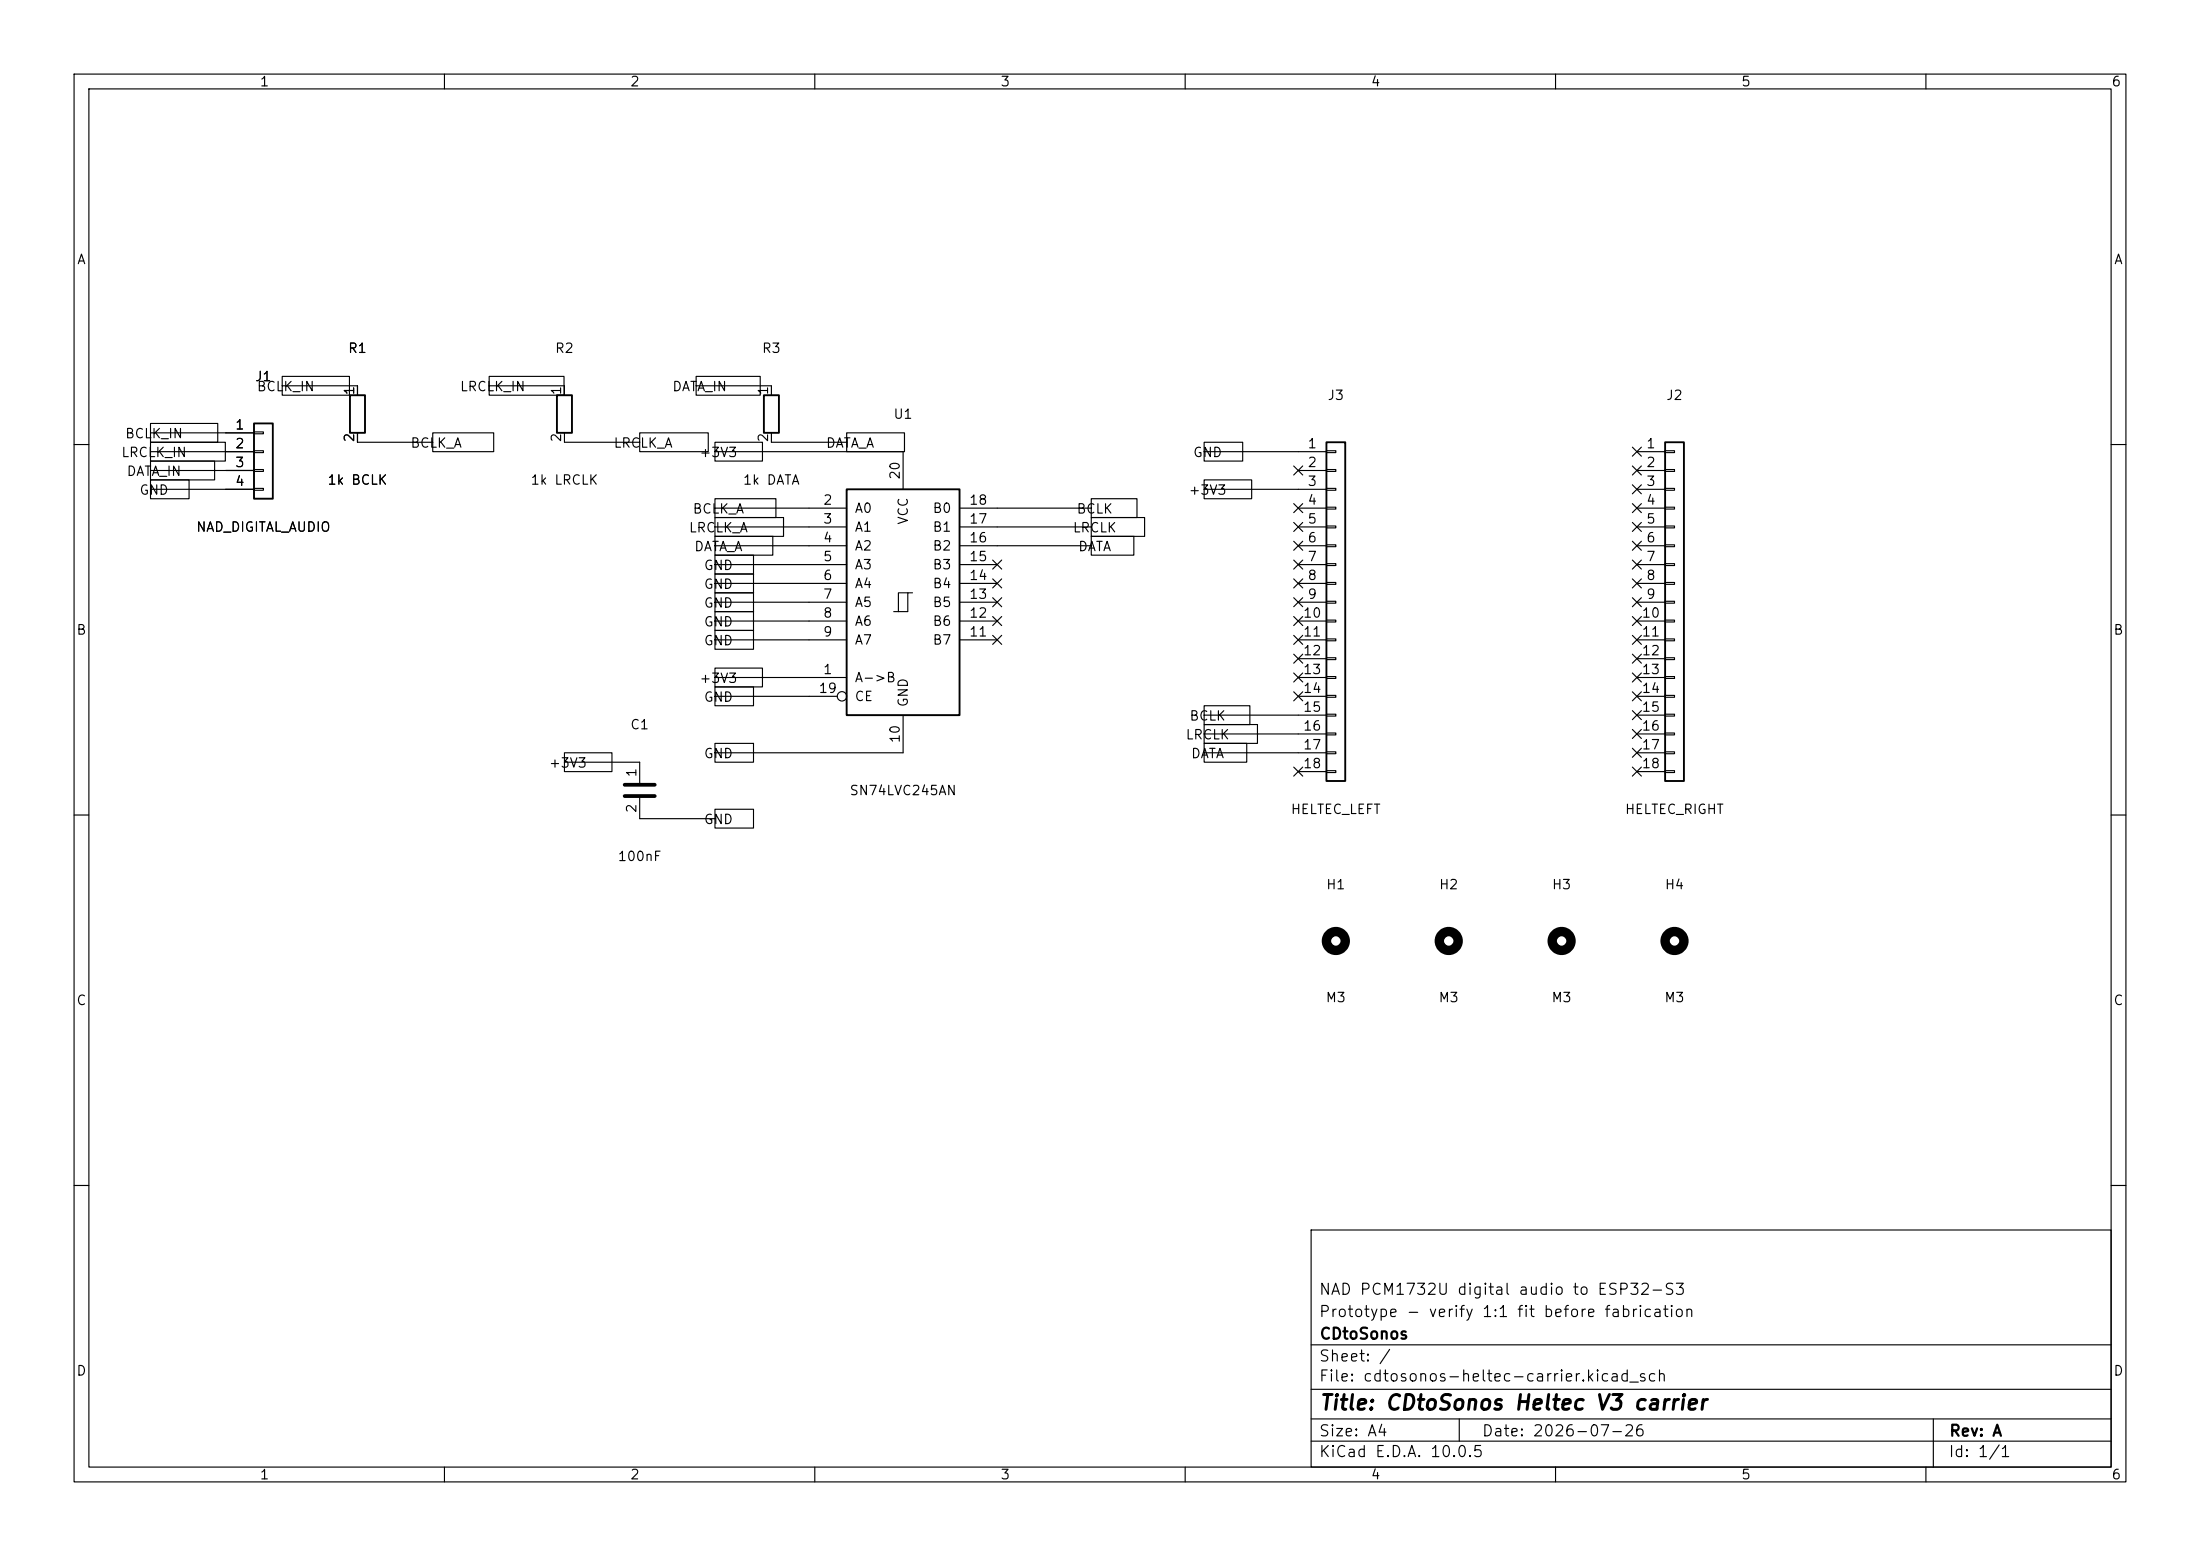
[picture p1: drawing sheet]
(kicad_sch
 (version 20260306)
 (generator "eeschema")
 (generator_version "10.0")
 (paper "A4")
 (title_block
  (title "CDtoSonos Heltec V3 carrier")
  (date "2026-07-26")
  (rev "A")
  (company "CDtoSonos")
  (comment 1 "Prototype - verify 1:1 fit before fabrication")
  (comment 2 "NAD PCM1732U digital audio to ESP32-S3"))
 (lib_symbols
  (symbol "74xx:74LS245"
   (pin_names
    (offset 1.016)) (exclude_from_sim no) (in_bom yes) (on_board yes)
   (in_pos_files yes)
   (duplicate_pin_numbers_are_jumpers no)
   (property "Reference" "U" (at -7.62 16.51 0) (show_name yes) (do_not_autoplace no) (effects (font (size 1.27 1.27))))
   (property "Value" "74LS245" (at -7.62 -16.51 0) (show_name yes) (do_not_autoplace no) (effects (font (size 1.27 1.27))))
   (property "Footprint" "" (at 0 0 0) (show_name yes) (do_not_autoplace no) (effects (font (size 1.27 1.27))))
   (property "Datasheet" "http://www.ti.com/lit/gpn/sn74LS245" (at 0 0 0) (show_name yes) (do_not_autoplace no) (effects (font (size 1.27 1.27))))
   (property "Description" "Octal BUS Transceivers, 3-State outputs" (at 0 0 0) (show_name yes) (do_not_autoplace no) (effects (font (size 1.27 1.27))))
   (property "ki_locked" "" (at 0 0 0) (show_name no) (do_not_autoplace no) (effects (font (size 1.27 1.27))))
   (symbol "74LS245_1_0"
    (polyline (pts (xy -1.27 -1.27) (xy 0.635 -1.27) (xy 0.635 1.27) (xy 1.27 1.27)) (stroke (width 0) (type default)) (fill (type none)))
    (polyline (pts (xy -0.635 -1.27) (xy -0.635 1.27) (xy 0.635 1.27)) (stroke (width 0) (type default)) (fill (type none)))
    (pin input line (at -12.7 -10.16 0) (length 5.08) (name "A->B" (effects (font (size 1.27 1.27)))) (number "1" (effects (font (size 1.27 1.27)))))
    (pin input line (at -12.7 12.7 0) (length 5.08) (name "A0" (effects (font (size 1.27 1.27)))) (number "2" (effects (font (size 1.27 1.27)))))
    (pin input line (at -12.7 10.16 0) (length 5.08) (name "A1" (effects (font (size 1.27 1.27)))) (number "3" (effects (font (size 1.27 1.27)))))
    (pin input line (at -12.7 7.62 0) (length 5.08) (name "A2" (effects (font (size 1.27 1.27)))) (number "4" (effects (font (size 1.27 1.27)))))
    (pin input line (at -12.7 5.08 0) (length 5.08) (name "A3" (effects (font (size 1.27 1.27)))) (number "5" (effects (font (size 1.27 1.27)))))
    (pin input line (at -12.7 2.54 0) (length 5.08) (name "A4" (effects (font (size 1.27 1.27)))) (number "6" (effects (font (size 1.27 1.27)))))
    (pin input line (at -12.7 0 0) (length 5.08) (name "A5" (effects (font (size 1.27 1.27)))) (number "7" (effects (font (size 1.27 1.27)))))
    (pin input line (at -12.7 -2.54 0) (length 5.08) (name "A6" (effects (font (size 1.27 1.27)))) (number "8" (effects (font (size 1.27 1.27)))))
    (pin input line (at -12.7 -5.08 0) (length 5.08) (name "A7" (effects (font (size 1.27 1.27)))) (number "9" (effects (font (size 1.27 1.27)))))
    (pin passive line (at 0 -20.32 90) (length 5.08) (name "GND" (effects (font (size 1.27 1.27)))) (number "10" (effects (font (size 1.27 1.27)))))
    (pin output line (at 12.7 -5.08 180) (length 5.08) (name "B7" (effects (font (size 1.27 1.27)))) (number "11" (effects (font (size 1.27 1.27)))))
    (pin output line (at 12.7 -2.54 180) (length 5.08) (name "B6" (effects (font (size 1.27 1.27)))) (number "12" (effects (font (size 1.27 1.27)))))
    (pin output line (at 12.7 0 180) (length 5.08) (name "B5" (effects (font (size 1.27 1.27)))) (number "13" (effects (font (size 1.27 1.27)))))
    (pin output line (at 12.7 2.54 180) (length 5.08) (name "B4" (effects (font (size 1.27 1.27)))) (number "14" (effects (font (size 1.27 1.27)))))
    (pin output line (at 12.7 5.08 180) (length 5.08) (name "B3" (effects (font (size 1.27 1.27)))) (number "15" (effects (font (size 1.27 1.27)))))
    (pin output line (at 12.7 7.62 180) (length 5.08) (name "B2" (effects (font (size 1.27 1.27)))) (number "16" (effects (font (size 1.27 1.27)))))
    (pin output line (at 12.7 10.16 180) (length 5.08) (name "B1" (effects (font (size 1.27 1.27)))) (number "17" (effects (font (size 1.27 1.27)))))
    (pin output line (at 12.7 12.7 180) (length 5.08) (name "B0" (effects (font (size 1.27 1.27)))) (number "18" (effects (font (size 1.27 1.27)))))
    (pin input inverted (at -12.7 -12.7 0) (length 5.08) (name "CE" (effects (font (size 1.27 1.27)))) (number "19" (effects (font (size 1.27 1.27)))))
    (pin passive line (at 0 20.32 270) (length 5.08) (name "VCC" (effects (font (size 1.27 1.27)))) (number "20" (effects (font (size 1.27 1.27))))))
   (symbol "74LS245_1_1"
    (rectangle (start -7.62 15.24) (end 7.62 -15.24) (stroke (width 0.254) (type default)) (fill (type background))))
   (embedded_fonts no))
  (symbol "Connector_Generic:Conn_01x04"
   (pin_names
    (offset 1.016) (hide yes)) (exclude_from_sim no) (in_bom yes) (on_board yes)
   (in_pos_files yes)
   (duplicate_pin_numbers_are_jumpers no)
   (property "Reference" "J" (at 0 5.08 0) (show_name yes) (do_not_autoplace no) (effects (font (size 1.27 1.27))))
   (property "Value" "Conn_01x04" (at 0 -7.62 0) (show_name yes) (do_not_autoplace no) (effects (font (size 1.27 1.27))))
   (property "Footprint" "" (at 0 0 0) (show_name yes) (do_not_autoplace no) (effects (font (size 1.27 1.27))))
   (property "Datasheet" "" (at 0 0 0) (show_name yes) (do_not_autoplace no) (effects (font (size 1.27 1.27))))
   (property "Description" "Generic connector, single row, 01x04, script generated (kicad-library-utils/schlib/autogen/connector/)" (at 0 0 0) (show_name yes) (do_not_autoplace no) (effects (font (size 1.27 1.27))))
   (symbol "Conn_01x04_1_1"
    (rectangle (start -1.27 3.81) (end 1.27 -6.35) (stroke (width 0.254) (type default)) (fill (type background)))
    (rectangle (start -1.27 2.667) (end 0 2.413) (stroke (width 0.1524) (type default)) (fill (type none)))
    (rectangle (start -1.27 0.127) (end 0 -0.127) (stroke (width 0.1524) (type default)) (fill (type none)))
    (rectangle (start -1.27 -2.413) (end 0 -2.667) (stroke (width 0.1524) (type default)) (fill (type none)))
    (rectangle (start -1.27 -4.953) (end 0 -5.207) (stroke (width 0.1524) (type default)) (fill (type none)))
    (pin passive line (at -5.08 2.54 0) (length 3.81) (name "Pin_1" (effects (font (size 1.27 1.27)))) (number "1" (effects (font (size 1.27 1.27)))))
    (pin passive line (at -5.08 0 0) (length 3.81) (name "Pin_2" (effects (font (size 1.27 1.27)))) (number "2" (effects (font (size 1.27 1.27)))))
    (pin passive line (at -5.08 -2.54 0) (length 3.81) (name "Pin_3" (effects (font (size 1.27 1.27)))) (number "3" (effects (font (size 1.27 1.27)))))
    (pin passive line (at -5.08 -5.08 0) (length 3.81) (name "Pin_4" (effects (font (size 1.27 1.27)))) (number "4" (effects (font (size 1.27 1.27))))))
   (embedded_fonts no))
  (symbol "Connector_Generic:Conn_01x18"
   (pin_names
    (offset 1.016) (hide yes)) (exclude_from_sim no) (in_bom yes) (on_board yes)
   (in_pos_files yes)
   (duplicate_pin_numbers_are_jumpers no)
   (property "Reference" "J" (at 0 22.86 0) (show_name yes) (do_not_autoplace no) (effects (font (size 1.27 1.27))))
   (property "Value" "Conn_01x18" (at 0 -25.4 0) (show_name yes) (do_not_autoplace no) (effects (font (size 1.27 1.27))))
   (property "Footprint" "" (at 0 0 0) (show_name yes) (do_not_autoplace no) (effects (font (size 1.27 1.27))))
   (property "Datasheet" "" (at 0 0 0) (show_name yes) (do_not_autoplace no) (effects (font (size 1.27 1.27))))
   (property "Description" "Generic connector, single row, 01x18, script generated (kicad-library-utils/schlib/autogen/connector/)" (at 0 0 0) (show_name yes) (do_not_autoplace no) (effects (font (size 1.27 1.27))))
   (symbol "Conn_01x18_1_1"
    (rectangle (start -1.27 21.59) (end 1.27 -24.13) (stroke (width 0.254) (type default)) (fill (type background)))
    (rectangle (start -1.27 20.447) (end 0 20.193) (stroke (width 0.1524) (type default)) (fill (type none)))
    (rectangle (start -1.27 17.907) (end 0 17.653) (stroke (width 0.1524) (type default)) (fill (type none)))
    (rectangle (start -1.27 15.367) (end 0 15.113) (stroke (width 0.1524) (type default)) (fill (type none)))
    (rectangle (start -1.27 12.827) (end 0 12.573) (stroke (width 0.1524) (type default)) (fill (type none)))
    (rectangle (start -1.27 10.287) (end 0 10.033) (stroke (width 0.1524) (type default)) (fill (type none)))
    (rectangle (start -1.27 7.747) (end 0 7.493) (stroke (width 0.1524) (type default)) (fill (type none)))
    (rectangle (start -1.27 5.207) (end 0 4.953) (stroke (width 0.1524) (type default)) (fill (type none)))
    (rectangle (start -1.27 2.667) (end 0 2.413) (stroke (width 0.1524) (type default)) (fill (type none)))
    (rectangle (start -1.27 0.127) (end 0 -0.127) (stroke (width 0.1524) (type default)) (fill (type none)))
    (rectangle (start -1.27 -2.413) (end 0 -2.667) (stroke (width 0.1524) (type default)) (fill (type none)))
    (rectangle (start -1.27 -4.953) (end 0 -5.207) (stroke (width 0.1524) (type default)) (fill (type none)))
    (rectangle (start -1.27 -7.493) (end 0 -7.747) (stroke (width 0.1524) (type default)) (fill (type none)))
    (rectangle (start -1.27 -10.033) (end 0 -10.287) (stroke (width 0.1524) (type default)) (fill (type none)))
    (rectangle (start -1.27 -12.573) (end 0 -12.827) (stroke (width 0.1524) (type default)) (fill (type none)))
    (rectangle (start -1.27 -15.113) (end 0 -15.367) (stroke (width 0.1524) (type default)) (fill (type none)))
    (rectangle (start -1.27 -17.653) (end 0 -17.907) (stroke (width 0.1524) (type default)) (fill (type none)))
    (rectangle (start -1.27 -20.193) (end 0 -20.447) (stroke (width 0.1524) (type default)) (fill (type none)))
    (rectangle (start -1.27 -22.733) (end 0 -22.987) (stroke (width 0.1524) (type default)) (fill (type none)))
    (pin passive line (at -5.08 20.32 0) (length 3.81) (name "Pin_1" (effects (font (size 1.27 1.27)))) (number "1" (effects (font (size 1.27 1.27)))))
    (pin passive line (at -5.08 17.78 0) (length 3.81) (name "Pin_2" (effects (font (size 1.27 1.27)))) (number "2" (effects (font (size 1.27 1.27)))))
    (pin passive line (at -5.08 15.24 0) (length 3.81) (name "Pin_3" (effects (font (size 1.27 1.27)))) (number "3" (effects (font (size 1.27 1.27)))))
    (pin passive line (at -5.08 12.7 0) (length 3.81) (name "Pin_4" (effects (font (size 1.27 1.27)))) (number "4" (effects (font (size 1.27 1.27)))))
    (pin passive line (at -5.08 10.16 0) (length 3.81) (name "Pin_5" (effects (font (size 1.27 1.27)))) (number "5" (effects (font (size 1.27 1.27)))))
    (pin passive line (at -5.08 7.62 0) (length 3.81) (name "Pin_6" (effects (font (size 1.27 1.27)))) (number "6" (effects (font (size 1.27 1.27)))))
    (pin passive line (at -5.08 5.08 0) (length 3.81) (name "Pin_7" (effects (font (size 1.27 1.27)))) (number "7" (effects (font (size 1.27 1.27)))))
    (pin passive line (at -5.08 2.54 0) (length 3.81) (name "Pin_8" (effects (font (size 1.27 1.27)))) (number "8" (effects (font (size 1.27 1.27)))))
    (pin passive line (at -5.08 0 0) (length 3.81) (name "Pin_9" (effects (font (size 1.27 1.27)))) (number "9" (effects (font (size 1.27 1.27)))))
    (pin passive line (at -5.08 -2.54 0) (length 3.81) (name "Pin_10" (effects (font (size 1.27 1.27)))) (number "10" (effects (font (size 1.27 1.27)))))
    (pin passive line (at -5.08 -5.08 0) (length 3.81) (name "Pin_11" (effects (font (size 1.27 1.27)))) (number "11" (effects (font (size 1.27 1.27)))))
    (pin passive line (at -5.08 -7.62 0) (length 3.81) (name "Pin_12" (effects (font (size 1.27 1.27)))) (number "12" (effects (font (size 1.27 1.27)))))
    (pin passive line (at -5.08 -10.16 0) (length 3.81) (name "Pin_13" (effects (font (size 1.27 1.27)))) (number "13" (effects (font (size 1.27 1.27)))))
    (pin passive line (at -5.08 -12.7 0) (length 3.81) (name "Pin_14" (effects (font (size 1.27 1.27)))) (number "14" (effects (font (size 1.27 1.27)))))
    (pin passive line (at -5.08 -15.24 0) (length 3.81) (name "Pin_15" (effects (font (size 1.27 1.27)))) (number "15" (effects (font (size 1.27 1.27)))))
    (pin passive line (at -5.08 -17.78 0) (length 3.81) (name "Pin_16" (effects (font (size 1.27 1.27)))) (number "16" (effects (font (size 1.27 1.27)))))
    (pin passive line (at -5.08 -20.32 0) (length 3.81) (name "Pin_17" (effects (font (size 1.27 1.27)))) (number "17" (effects (font (size 1.27 1.27)))))
    (pin passive line (at -5.08 -22.86 0) (length 3.81) (name "Pin_18" (effects (font (size 1.27 1.27)))) (number "18" (effects (font (size 1.27 1.27))))))
   (embedded_fonts no))
  (symbol "Device:C"
   (pin_names
    (offset 0.254)) (exclude_from_sim no) (in_bom yes) (on_board yes)
   (in_pos_files yes)
   (duplicate_pin_numbers_are_jumpers no)
   (property "Reference" "C" (at 0.635 2.54 0) (show_name yes) (do_not_autoplace no) (effects (font (size 1.27 1.27)) (justify left)))
   (property "Value" "C" (at 0.635 -2.54 0) (show_name yes) (do_not_autoplace no) (effects (font (size 1.27 1.27)) (justify left)))
   (property "Footprint" "" (at 0.9652 -3.81 0) (show_name yes) (do_not_autoplace no) (effects (font (size 1.27 1.27))))
   (property "Datasheet" "" (at 0 0 0) (show_name yes) (do_not_autoplace no) (effects (font (size 1.27 1.27))))
   (property "Description" "Unpolarized capacitor" (at 0 0 0) (show_name yes) (do_not_autoplace no) (effects (font (size 1.27 1.27))))
   (symbol "C_0_1"
    (polyline (pts (xy -2.032 0.762) (xy 2.032 0.762)) (stroke (width 0.508) (type default)) (fill (type none)))
    (polyline (pts (xy -2.032 -0.762) (xy 2.032 -0.762)) (stroke (width 0.508) (type default)) (fill (type none))))
   (symbol "C_1_1"
    (pin passive line (at 0 3.81 270) (length 2.794) (name "" (effects (font (size 1.27 1.27)))) (number "1" (effects (font (size 1.27 1.27)))))
    (pin passive line (at 0 -3.81 90) (length 2.794) (name "" (effects (font (size 1.27 1.27)))) (number "2" (effects (font (size 1.27 1.27))))))
   (embedded_fonts no))
  (symbol "Device:R"
   (pin_names
    (offset 0)) (exclude_from_sim no) (in_bom yes) (on_board yes)
   (in_pos_files yes)
   (duplicate_pin_numbers_are_jumpers no)
   (property "Reference" "R" (at 2.032 0 90) (show_name yes) (do_not_autoplace no) (effects (font (size 1.27 1.27))))
   (property "Value" "R" (at 0 0 90) (show_name yes) (do_not_autoplace no) (effects (font (size 1.27 1.27))))
   (property "Footprint" "" (at -1.778 0 90) (show_name yes) (do_not_autoplace no) (effects (font (size 1.27 1.27))))
   (property "Datasheet" "" (at 0 0 0) (show_name yes) (do_not_autoplace no) (effects (font (size 1.27 1.27))))
   (property "Description" "Resistor" (at 0 0 0) (show_name yes) (do_not_autoplace no) (effects (font (size 1.27 1.27))))
   (symbol "R_0_1"
    (rectangle (start -1.016 -2.54) (end 1.016 2.54) (stroke (width 0.254) (type default)) (fill (type none))))
   (symbol "R_1_1"
    (pin passive line (at 0 3.81 270) (length 1.27) (name "" (effects (font (size 1.27 1.27)))) (number "1" (effects (font (size 1.27 1.27)))))
    (pin passive line (at 0 -3.81 90) (length 1.27) (name "" (effects (font (size 1.27 1.27)))) (number "2" (effects (font (size 1.27 1.27))))))
   (embedded_fonts no))
  (symbol "Mechanical:MountingHole"
   (pin_names
    (offset 1.016)) (exclude_from_sim no) (in_bom no) (on_board yes)
   (in_pos_files yes)
   (duplicate_pin_numbers_are_jumpers no)
   (property "Reference" "H" (at 0 5.08 0) (show_name yes) (do_not_autoplace no) (effects (font (size 1.27 1.27))))
   (property "Value" "MountingHole" (at 0 3.175 0) (show_name yes) (do_not_autoplace no) (effects (font (size 1.27 1.27))))
   (property "Footprint" "" (at 0 0 0) (show_name yes) (do_not_autoplace no) (effects (font (size 1.27 1.27))))
   (property "Datasheet" "" (at 0 0 0) (show_name yes) (do_not_autoplace no) (effects (font (size 1.27 1.27))))
   (property "Description" "Mounting Hole without connection" (at 0 0 0) (show_name yes) (do_not_autoplace no) (effects (font (size 1.27 1.27))))
   (symbol "MountingHole_0_1"
    (circle (center 0 0) (radius 1.27) (stroke (width 1.27) (type default)) (fill (type none))))
   (embedded_fonts no)))
 (no_connect
  (at 220.98 73.66))
 (no_connect
  (at 134.62 86.36))
 (no_connect
  (at 220.98 66.04))
 (no_connect
  (at 175.26 86.36))
 (no_connect
  (at 134.62 81.28))
 (no_connect
  (at 220.98 71.12))
 (no_connect
  (at 175.26 78.74))
 (no_connect
  (at 220.98 101.6))
 (no_connect
  (at 220.98 88.9))
 (no_connect
  (at 220.98 76.2))
 (no_connect
  (at 220.98 68.58))
 (no_connect
  (at 220.98 81.28))
 (no_connect
  (at 134.62 78.74))
 (no_connect
  (at 175.26 71.12))
 (no_connect
  (at 175.26 104.14))
 (no_connect
  (at 220.98 104.14))
 (no_connect
  (at 220.98 91.44))
 (no_connect
  (at 175.26 73.66))
 (no_connect
  (at 175.26 68.58))
 (no_connect
  (at 175.26 63.5))
 (no_connect
  (at 134.62 76.2))
 (no_connect
  (at 220.98 96.52))
 (no_connect
  (at 175.26 93.98))
 (no_connect
  (at 220.98 86.36))
 (no_connect
  (at 220.98 83.82))
 (no_connect
  (at 175.26 81.28))
 (no_connect
  (at 220.98 99.06))
 (no_connect
  (at 175.26 88.9))
 (no_connect
  (at 175.26 76.2))
 (no_connect
  (at 134.62 83.82))
 (no_connect
  (at 220.98 63.5))
 (no_connect
  (at 175.26 91.44))
 (no_connect
  (at 175.26 83.82))
 (no_connect
  (at 220.98 60.96))
 (no_connect
  (at 220.98 78.74))
 (no_connect
  (at 220.98 93.98))
 (wire
  (pts (xy 30.48 58.42) (xy 20.32 58.42))
  (stroke (width 0) (type default)))
 (wire
  (pts (xy 134.62 71.12) (xy 147.32 71.12))
  (stroke (width 0) (type default)))
 (wire
  (pts (xy 76.2 52.07) (xy 66.04 52.07))
  (stroke (width 0) (type default)))
 (wire
  (pts (xy 175.26 96.52) (xy 162.56 96.52))
  (stroke (width 0) (type default)))
 (wire
  (pts (xy 175.26 99.06) (xy 162.56 99.06))
  (stroke (width 0) (type default)))
 (wire
  (pts (xy 76.2 59.69) (xy 86.36 59.69))
  (stroke (width 0) (type default)))
 (wire
  (pts (xy 109.22 81.28) (xy 96.52 81.28))
  (stroke (width 0) (type default)))
 (wire
  (pts (xy 109.22 71.12) (xy 96.52 71.12))
  (stroke (width 0) (type default)))
 (wire
  (pts (xy 48.26 52.07) (xy 38.1 52.07))
  (stroke (width 0) (type default)))
 (wire
  (pts (xy 109.22 76.2) (xy 96.52 76.2))
  (stroke (width 0) (type default)))
 (wire
  (pts (xy 86.36 110.49) (xy 96.52 110.49))
  (stroke (width 0) (type default)))
 (wire
  (pts (xy 30.48 63.5) (xy 20.32 63.5))
  (stroke (width 0) (type default)))
 (wire
  (pts (xy 121.92 60.96) (xy 96.52 60.96))
  (stroke (width 0) (type default)))
 (wire
  (pts (xy 175.26 101.6) (xy 162.56 101.6))
  (stroke (width 0) (type default)))
 (wire
  (pts (xy 134.62 68.58) (xy 147.32 68.58))
  (stroke (width 0) (type default)))
 (wire
  (pts (xy 109.22 83.82) (xy 96.52 83.82))
  (stroke (width 0) (type default)))
 (wire
  (pts (xy 86.36 102.87) (xy 76.2 102.87))
  (stroke (width 0) (type default)))
 (wire
  (pts (xy 104.14 59.69) (xy 114.3 59.69))
  (stroke (width 0) (type default)))
 (wire
  (pts (xy 175.26 66.04) (xy 162.56 66.04))
  (stroke (width 0) (type default)))
 (wire
  (pts (xy 109.22 78.74) (xy 96.52 78.74))
  (stroke (width 0) (type default)))
 (wire
  (pts (xy 104.14 52.07) (xy 93.98 52.07))
  (stroke (width 0) (type default)))
 (wire
  (pts (xy 109.22 73.66) (xy 96.52 73.66))
  (stroke (width 0) (type default)))
 (wire
  (pts (xy 30.48 60.96) (xy 20.32 60.96))
  (stroke (width 0) (type default)))
 (wire
  (pts (xy 175.26 60.96) (xy 162.56 60.96))
  (stroke (width 0) (type default)))
 (wire
  (pts (xy 134.62 73.66) (xy 147.32 73.66))
  (stroke (width 0) (type default)))
 (wire
  (pts (xy 30.48 66.04) (xy 20.32 66.04))
  (stroke (width 0) (type default)))
 (wire
  (pts (xy 109.22 93.98) (xy 96.52 93.98))
  (stroke (width 0) (type default)))
 (wire
  (pts (xy 109.22 91.44) (xy 96.52 91.44))
  (stroke (width 0) (type default)))
 (wire
  (pts (xy 121.92 101.6) (xy 96.52 101.6))
  (stroke (width 0) (type default)))
 (wire
  (pts (xy 109.22 68.58) (xy 96.52 68.58))
  (stroke (width 0) (type default)))
 (wire
  (pts (xy 48.26 59.69) (xy 58.42 59.69))
  (stroke (width 0) (type default)))
 (wire
  (pts (xy 109.22 86.36) (xy 96.52 86.36))
  (stroke (width 0) (type default)))
 (global_label "LRCLK_A"
  (shape passive)
  (at 96.52 71.12 0)
  (effects (font (size 1.27 1.27)))
  (property "Intersheetrefs" "${INTERSHEET_REFS}" (at 96.52 71.12 0) (hide yes) (show_name no) (do_not_autoplace no) (effects (font (size 1.27 1.27)))))
 (global_label "DATA"
  (shape passive)
  (at 162.56 101.6 0)
  (effects (font (size 1.27 1.27)))
  (property "Intersheetrefs" "${INTERSHEET_REFS}" (at 162.56 101.6 0) (hide yes) (show_name no) (do_not_autoplace no) (effects (font (size 1.27 1.27)))))
 (global_label "+3V3"
  (shape passive)
  (at 162.56 66.04 0)
  (effects (font (size 1.27 1.27)))
  (property "Intersheetrefs" "${INTERSHEET_REFS}" (at 162.56 66.04 0) (hide yes) (show_name no) (do_not_autoplace no) (effects (font (size 1.27 1.27)))))
 (global_label "LRCLK_IN"
  (shape passive)
  (at 20.32 60.96 0)
  (effects (font (size 1.27 1.27)))
  (property "Intersheetrefs" "${INTERSHEET_REFS}" (at 20.32 60.96 0) (hide yes) (show_name no) (do_not_autoplace no) (effects (font (size 1.27 1.27)))))
 (global_label "BCLK_IN"
  (shape passive)
  (at 38.1 52.07 0)
  (effects (font (size 1.27 1.27)))
  (property "Intersheetrefs" "${INTERSHEET_REFS}" (at 38.1 52.07 0) (hide yes) (show_name no) (do_not_autoplace no) (effects (font (size 1.27 1.27)))))
 (global_label "GND"
  (shape passive)
  (at 162.56 60.96 0)
  (effects (font (size 1.27 1.27)))
  (property "Intersheetrefs" "${INTERSHEET_REFS}" (at 162.56 60.96 0) (hide yes) (show_name no) (do_not_autoplace no) (effects (font (size 1.27 1.27)))))
 (global_label "BCLK_A"
  (shape passive)
  (at 96.52 68.58 0)
  (effects (font (size 1.27 1.27)))
  (property "Intersheetrefs" "${INTERSHEET_REFS}" (at 96.52 68.58 0) (hide yes) (show_name no) (do_not_autoplace no) (effects (font (size 1.27 1.27)))))
 (global_label "+3V3"
  (shape passive)
  (at 76.2 102.87 0)
  (effects (font (size 1.27 1.27)))
  (property "Intersheetrefs" "${INTERSHEET_REFS}" (at 76.2 102.87 0) (hide yes) (show_name no) (do_not_autoplace no) (effects (font (size 1.27 1.27)))))
 (global_label "GND"
  (shape passive)
  (at 20.32 66.04 0)
  (effects (font (size 1.27 1.27)))
  (property "Intersheetrefs" "${INTERSHEET_REFS}" (at 20.32 66.04 0) (hide yes) (show_name no) (do_not_autoplace no) (effects (font (size 1.27 1.27)))))
 (global_label "GND"
  (shape passive)
  (at 96.52 76.2 0)
  (effects (font (size 1.27 1.27)))
  (property "Intersheetrefs" "${INTERSHEET_REFS}" (at 96.52 76.2 0) (hide yes) (show_name no) (do_not_autoplace no) (effects (font (size 1.27 1.27)))))
 (global_label "+3V3"
  (shape passive)
  (at 96.52 60.96 0)
  (effects (font (size 1.27 1.27)))
  (property "Intersheetrefs" "${INTERSHEET_REFS}" (at 96.52 60.96 0) (hide yes) (show_name no) (do_not_autoplace no) (effects (font (size 1.27 1.27)))))
 (global_label "GND"
  (shape passive)
  (at 96.52 110.49 0)
  (effects (font (size 1.27 1.27)))
  (property "Intersheetrefs" "${INTERSHEET_REFS}" (at 96.52 110.49 0) (hide yes) (show_name no) (do_not_autoplace no) (effects (font (size 1.27 1.27)))))
 (global_label "LRCLK"
  (shape passive)
  (at 162.56 99.06 0)
  (effects (font (size 1.27 1.27)))
  (property "Intersheetrefs" "${INTERSHEET_REFS}" (at 162.56 99.06 0) (hide yes) (show_name no) (do_not_autoplace no) (effects (font (size 1.27 1.27)))))
 (global_label "DATA"
  (shape passive)
  (at 147.32 73.66 0)
  (effects (font (size 1.27 1.27)))
  (property "Intersheetrefs" "${INTERSHEET_REFS}" (at 147.32 73.66 0) (hide yes) (show_name no) (do_not_autoplace no) (effects (font (size 1.27 1.27)))))
 (global_label "BCLK"
  (shape passive)
  (at 147.32 68.58 0)
  (effects (font (size 1.27 1.27)))
  (property "Intersheetrefs" "${INTERSHEET_REFS}" (at 147.32 68.58 0) (hide yes) (show_name no) (do_not_autoplace no) (effects (font (size 1.27 1.27)))))
 (global_label "DATA_A"
  (shape passive)
  (at 96.52 73.66 0)
  (effects (font (size 1.27 1.27)))
  (property "Intersheetrefs" "${INTERSHEET_REFS}" (at 96.52 73.66 0) (hide yes) (show_name no) (do_not_autoplace no) (effects (font (size 1.27 1.27)))))
 (global_label "GND"
  (shape passive)
  (at 96.52 101.6 0)
  (effects (font (size 1.27 1.27)))
  (property "Intersheetrefs" "${INTERSHEET_REFS}" (at 96.52 101.6 0) (hide yes) (show_name no) (do_not_autoplace no) (effects (font (size 1.27 1.27)))))
 (global_label "BCLK_A"
  (shape passive)
  (at 58.42 59.69 0)
  (effects (font (size 1.27 1.27)))
  (property "Intersheetrefs" "${INTERSHEET_REFS}" (at 58.42 59.69 0) (hide yes) (show_name no) (do_not_autoplace no) (effects (font (size 1.27 1.27)))))
 (global_label "+3V3"
  (shape passive)
  (at 96.52 91.44 0)
  (effects (font (size 1.27 1.27)))
  (property "Intersheetrefs" "${INTERSHEET_REFS}" (at 96.52 91.44 0) (hide yes) (show_name no) (do_not_autoplace no) (effects (font (size 1.27 1.27)))))
 (global_label "DATA_IN"
  (shape passive)
  (at 20.32 63.5 0)
  (effects (font (size 1.27 1.27)))
  (property "Intersheetrefs" "${INTERSHEET_REFS}" (at 20.32 63.5 0) (hide yes) (show_name no) (do_not_autoplace no) (effects (font (size 1.27 1.27)))))
 (global_label "LRCLK_IN"
  (shape passive)
  (at 66.04 52.07 0)
  (effects (font (size 1.27 1.27)))
  (property "Intersheetrefs" "${INTERSHEET_REFS}" (at 66.04 52.07 0) (hide yes) (show_name no) (do_not_autoplace no) (effects (font (size 1.27 1.27)))))
 (global_label "GND"
  (shape passive)
  (at 96.52 83.82 0)
  (effects (font (size 1.27 1.27)))
  (property "Intersheetrefs" "${INTERSHEET_REFS}" (at 96.52 83.82 0) (hide yes) (show_name no) (do_not_autoplace no) (effects (font (size 1.27 1.27)))))
 (global_label "DATA_IN"
  (shape passive)
  (at 93.98 52.07 0)
  (effects (font (size 1.27 1.27)))
  (property "Intersheetrefs" "${INTERSHEET_REFS}" (at 93.98 52.07 0) (hide yes) (show_name no) (do_not_autoplace no) (effects (font (size 1.27 1.27)))))
 (global_label "LRCLK_A"
  (shape passive)
  (at 86.36 59.69 0)
  (effects (font (size 1.27 1.27)))
  (property "Intersheetrefs" "${INTERSHEET_REFS}" (at 86.36 59.69 0) (hide yes) (show_name no) (do_not_autoplace no) (effects (font (size 1.27 1.27)))))
 (global_label "GND"
  (shape passive)
  (at 96.52 81.28 0)
  (effects (font (size 1.27 1.27)))
  (property "Intersheetrefs" "${INTERSHEET_REFS}" (at 96.52 81.28 0) (hide yes) (show_name no) (do_not_autoplace no) (effects (font (size 1.27 1.27)))))
 (global_label "BCLK_IN"
  (shape passive)
  (at 20.32 58.42 0)
  (effects (font (size 1.27 1.27)))
  (property "Intersheetrefs" "${INTERSHEET_REFS}" (at 20.32 58.42 0) (hide yes) (show_name no) (do_not_autoplace no) (effects (font (size 1.27 1.27)))))
 (global_label "GND"
  (shape passive)
  (at 96.52 86.36 0)
  (effects (font (size 1.27 1.27)))
  (property "Intersheetrefs" "${INTERSHEET_REFS}" (at 96.52 86.36 0) (hide yes) (show_name no) (do_not_autoplace no) (effects (font (size 1.27 1.27)))))
 (global_label "DATA_A"
  (shape passive)
  (at 114.3 59.69 0)
  (effects (font (size 1.27 1.27)))
  (property "Intersheetrefs" "${INTERSHEET_REFS}" (at 114.3 59.69 0) (hide yes) (show_name no) (do_not_autoplace no) (effects (font (size 1.27 1.27)))))
 (global_label "BCLK"
  (shape passive)
  (at 162.56 96.52 0)
  (effects (font (size 1.27 1.27)))
  (property "Intersheetrefs" "${INTERSHEET_REFS}" (at 162.56 96.52 0) (hide yes) (show_name no) (do_not_autoplace no) (effects (font (size 1.27 1.27)))))
 (global_label "LRCLK"
  (shape passive)
  (at 147.32 71.12 0)
  (effects (font (size 1.27 1.27)))
  (property "Intersheetrefs" "${INTERSHEET_REFS}" (at 147.32 71.12 0) (hide yes) (show_name no) (do_not_autoplace no) (effects (font (size 1.27 1.27)))))
 (global_label "GND"
  (shape passive)
  (at 96.52 78.74 0)
  (effects (font (size 1.27 1.27)))
  (property "Intersheetrefs" "${INTERSHEET_REFS}" (at 96.52 78.74 0) (hide yes) (show_name no) (do_not_autoplace no) (effects (font (size 1.27 1.27)))))
 (global_label "GND"
  (shape passive)
  (at 96.52 93.98 0)
  (effects (font (size 1.27 1.27)))
  (property "Intersheetrefs" "${INTERSHEET_REFS}" (at 96.52 93.98 0) (hide yes) (show_name no) (do_not_autoplace no) (effects (font (size 1.27 1.27)))))
 (symbol
  (lib_id "Mechanical:MountingHole")
  (at 180.34 127 0)
  (unit 1)
  (body_style 1)
  (exclude_from_sim no)
  (in_bom no)
  (on_board yes)
  (in_pos_files yes)
  (dnp no)
  (property "Reference" "H1" (at 180.34 119.38 0) (show_name no) (do_not_autoplace no) (effects (font (size 1.27 1.27))))
  (property "Value" "M3" (at 180.34 134.62 0) (show_name no) (do_not_autoplace no) (effects (font (size 1.27 1.27))))
  (property "Footprint" "MountingHole:MountingHole_3.2mm_M3" (at 180.34 127 0) (hide yes) (show_name no) (do_not_autoplace no) (effects (font (size 1.27 1.27))))
  (property "Datasheet" "" (at 180.34 127 0) (hide yes) (show_name no) (do_not_autoplace no) (effects (font (size 1.27 1.27))))
  (property "Description" "" (at 180.34 127 0) (show_name no) (do_not_autoplace no) (effects (font (size 1.27 1.27)))))
 (symbol
  (lib_id "Mechanical:MountingHole")
  (at 195.58 127 0)
  (unit 1)
  (body_style 1)
  (exclude_from_sim no)
  (in_bom no)
  (on_board yes)
  (in_pos_files yes)
  (dnp no)
  (property "Reference" "H2" (at 195.58 119.38 0) (show_name no) (do_not_autoplace no) (effects (font (size 1.27 1.27))))
  (property "Value" "M3" (at 195.58 134.62 0) (show_name no) (do_not_autoplace no) (effects (font (size 1.27 1.27))))
  (property "Footprint" "MountingHole:MountingHole_3.2mm_M3" (at 195.58 127 0) (hide yes) (show_name no) (do_not_autoplace no) (effects (font (size 1.27 1.27))))
  (property "Datasheet" "" (at 195.58 127 0) (hide yes) (show_name no) (do_not_autoplace no) (effects (font (size 1.27 1.27))))
  (property "Description" "" (at 195.58 127 0) (show_name no) (do_not_autoplace no) (effects (font (size 1.27 1.27)))))
 (symbol
  (lib_id "Connector_Generic:Conn_01x18")
  (at 226.06 81.28 0)
  (unit 1)
  (body_style 1)
  (exclude_from_sim no)
  (in_bom yes)
  (on_board yes)
  (in_pos_files yes)
  (dnp no)
  (property "Reference" "J2" (at 226.06 53.34 0) (show_name no) (do_not_autoplace no) (effects (font (size 1.27 1.27))))
  (property "Value" "HELTEC_RIGHT" (at 226.06 109.22 0) (show_name no) (do_not_autoplace no) (effects (font (size 1.27 1.27))))
  (property "Footprint" "Connector_PinSocket_2.54mm:PinSocket_1x18_P2.54mm_Vertical" (at 226.06 81.28 0) (hide yes) (show_name no) (do_not_autoplace no) (effects (font (size 1.27 1.27))))
  (property "Datasheet" "" (at 226.06 81.28 0) (hide yes) (show_name no) (do_not_autoplace no) (effects (font (size 1.27 1.27))))
  (property "Description" "" (at 226.06 81.28 0) (show_name no) (do_not_autoplace no) (effects (font (size 1.27 1.27))))
  (pin "1")
  (pin "2")
  (pin "3")
  (pin "4")
  (pin "5")
  (pin "6")
  (pin "7")
  (pin "8")
  (pin "9")
  (pin "10")
  (pin "11")
  (pin "12")
  (pin "13")
  (pin "14")
  (pin "15")
  (pin "16")
  (pin "17")
  (pin "18"))
 (symbol
  (lib_id "Mechanical:MountingHole")
  (at 210.82 127 0)
  (unit 1)
  (body_style 1)
  (exclude_from_sim no)
  (in_bom no)
  (on_board yes)
  (in_pos_files yes)
  (dnp no)
  (property "Reference" "H3" (at 210.82 119.38 0) (show_name no) (do_not_autoplace no) (effects (font (size 1.27 1.27))))
  (property "Value" "M3" (at 210.82 134.62 0) (show_name no) (do_not_autoplace no) (effects (font (size 1.27 1.27))))
  (property "Footprint" "MountingHole:MountingHole_3.2mm_M3" (at 210.82 127 0) (hide yes) (show_name no) (do_not_autoplace no) (effects (font (size 1.27 1.27))))
  (property "Datasheet" "" (at 210.82 127 0) (hide yes) (show_name no) (do_not_autoplace no) (effects (font (size 1.27 1.27))))
  (property "Description" "" (at 210.82 127 0) (show_name no) (do_not_autoplace no) (effects (font (size 1.27 1.27)))))
 (symbol
  (lib_id "Connector_Generic:Conn_01x18")
  (at 180.34 81.28 0)
  (unit 1)
  (body_style 1)
  (exclude_from_sim no)
  (in_bom yes)
  (on_board yes)
  (in_pos_files yes)
  (dnp no)
  (property "Reference" "J3" (at 180.34 53.34 0) (show_name no) (do_not_autoplace no) (effects (font (size 1.27 1.27))))
  (property "Value" "HELTEC_LEFT" (at 180.34 109.22 0) (show_name no) (do_not_autoplace no) (effects (font (size 1.27 1.27))))
  (property "Footprint" "Connector_PinSocket_2.54mm:PinSocket_1x18_P2.54mm_Vertical" (at 180.34 81.28 0) (hide yes) (show_name no) (do_not_autoplace no) (effects (font (size 1.27 1.27))))
  (property "Datasheet" "" (at 180.34 81.28 0) (hide yes) (show_name no) (do_not_autoplace no) (effects (font (size 1.27 1.27))))
  (property "Description" "" (at 180.34 81.28 0) (show_name no) (do_not_autoplace no) (effects (font (size 1.27 1.27))))
  (pin "1")
  (pin "2")
  (pin "3")
  (pin "4")
  (pin "5")
  (pin "6")
  (pin "7")
  (pin "8")
  (pin "9")
  (pin "10")
  (pin "11")
  (pin "12")
  (pin "13")
  (pin "14")
  (pin "15")
  (pin "16")
  (pin "17")
  (pin "18"))
 (symbol
  (lib_id "Mechanical:MountingHole")
  (at 226.06 127 0)
  (unit 1)
  (body_style 1)
  (exclude_from_sim no)
  (in_bom no)
  (on_board yes)
  (in_pos_files yes)
  (dnp no)
  (property "Reference" "H4" (at 226.06 119.38 0) (show_name no) (do_not_autoplace no) (effects (font (size 1.27 1.27))))
  (property "Value" "M3" (at 226.06 134.62 0) (show_name no) (do_not_autoplace no) (effects (font (size 1.27 1.27))))
  (property "Footprint" "MountingHole:MountingHole_3.2mm_M3" (at 226.06 127 0) (hide yes) (show_name no) (do_not_autoplace no) (effects (font (size 1.27 1.27))))
  (property "Datasheet" "" (at 226.06 127 0) (hide yes) (show_name no) (do_not_autoplace no) (effects (font (size 1.27 1.27))))
  (property "Description" "" (at 226.06 127 0) (show_name no) (do_not_autoplace no) (effects (font (size 1.27 1.27)))))
 (symbol
  (lib_id "Device:C")
  (at 86.36 106.68 0)
  (unit 1)
  (body_style 1)
  (exclude_from_sim no)
  (in_bom yes)
  (on_board yes)
  (in_pos_files yes)
  (dnp no)
  (property "Reference" "C1" (at 86.36 97.79 0) (show_name no) (do_not_autoplace no) (effects (font (size 1.27 1.27))))
  (property "Value" "100nF" (at 86.36 115.57 0) (show_name no) (do_not_autoplace no) (effects (font (size 1.27 1.27))))
  (property "Footprint" "Capacitor_THT:C_Disc_D5.0mm_W2.5mm_P2.50mm" (at 86.36 106.68 0) (hide yes) (show_name no) (do_not_autoplace no) (effects (font (size 1.27 1.27))))
  (property "Datasheet" "" (at 86.36 106.68 0) (hide yes) (show_name no) (do_not_autoplace no) (effects (font (size 1.27 1.27))))
  (property "Description" "" (at 86.36 106.68 0) (show_name no) (do_not_autoplace no) (effects (font (size 1.27 1.27))))
  (pin "1")
  (pin "2"))
 (symbol
  (lib_id "Device:R")
  (at 76.2 55.88 0)
  (unit 1)
  (body_style 1)
  (exclude_from_sim no)
  (in_bom yes)
  (on_board yes)
  (in_pos_files yes)
  (dnp no)
  (property "Reference" "R2" (at 76.2 46.99 0) (show_name no) (do_not_autoplace no) (effects (font (size 1.27 1.27))))
  (property "Value" "1k LRCLK" (at 76.2 64.77 0) (show_name no) (do_not_autoplace no) (effects (font (size 1.27 1.27))))
  (property "Footprint" "Resistor_THT:R_Axial_DIN0204_L3.6mm_D1.6mm_P5.08mm_Horizontal" (at 76.2 55.88 0) (hide yes) (show_name no) (do_not_autoplace no) (effects (font (size 1.27 1.27))))
  (property "Datasheet" "" (at 76.2 55.88 0) (hide yes) (show_name no) (do_not_autoplace no) (effects (font (size 1.27 1.27))))
  (property "Description" "" (at 76.2 55.88 0) (show_name no) (do_not_autoplace no) (effects (font (size 1.27 1.27))))
  (pin "1")
  (pin "2"))
 (symbol
  (lib_id "Device:R")
  (at 48.26 55.88 0)
  (unit 1)
  (body_style 1)
  (exclude_from_sim no)
  (in_bom yes)
  (on_board yes)
  (in_pos_files yes)
  (dnp no)
  (property "Reference" "R1" (at 48.26 46.99 0) (show_name no) (do_not_autoplace no) (effects (font (size 1.27 1.27))))
  (property "Value" "1k BCLK" (at 48.26 64.77 0) (show_name no) (do_not_autoplace no) (effects (font (size 1.27 1.27))))
  (property "Footprint" "Resistor_THT:R_Axial_DIN0204_L3.6mm_D1.6mm_P5.08mm_Horizontal" (at 48.26 55.88 0) (hide yes) (show_name no) (do_not_autoplace no) (effects (font (size 1.27 1.27))))
  (property "Datasheet" "" (at 48.26 55.88 0) (hide yes) (show_name no) (do_not_autoplace no) (effects (font (size 1.27 1.27))))
  (property "Description" "" (at 48.26 55.88 0) (show_name no) (do_not_autoplace no) (effects (font (size 1.27 1.27))))
  (pin "1")
  (pin "2"))
 (symbol
  (lib_id "Device:R")
  (at 104.14 55.88 0)
  (unit 1)
  (body_style 1)
  (exclude_from_sim no)
  (in_bom yes)
  (on_board yes)
  (in_pos_files yes)
  (dnp no)
  (property "Reference" "R3" (at 104.14 46.99 0) (show_name no) (do_not_autoplace no) (effects (font (size 1.27 1.27))))
  (property "Value" "1k DATA" (at 104.14 64.77 0) (show_name no) (do_not_autoplace no) (effects (font (size 1.27 1.27))))
  (property "Footprint" "Resistor_THT:R_Axial_DIN0204_L3.6mm_D1.6mm_P5.08mm_Horizontal" (at 104.14 55.88 0) (hide yes) (show_name no) (do_not_autoplace no) (effects (font (size 1.27 1.27))))
  (property "Datasheet" "" (at 104.14 55.88 0) (hide yes) (show_name no) (do_not_autoplace no) (effects (font (size 1.27 1.27))))
  (property "Description" "" (at 104.14 55.88 0) (show_name no) (do_not_autoplace no) (effects (font (size 1.27 1.27))))
  (pin "1")
  (pin "2"))
 (symbol
  (lib_id "Connector_Generic:Conn_01x04")
  (at 35.56 60.96 0)
  (unit 1)
  (body_style 1)
  (exclude_from_sim no)
  (in_bom yes)
  (on_board yes)
  (in_pos_files yes)
  (dnp no)
  (property "Reference" "J1" (at 35.56 50.8 0) (show_name no) (do_not_autoplace no) (effects (font (size 1.27 1.27))))
  (property "Value" "NAD_DIGITAL_AUDIO" (at 35.56 71.12 0) (show_name no) (do_not_autoplace no) (effects (font (size 1.27 1.27))))
  (property "Footprint" "Connector_PinHeader_2.54mm:PinHeader_1x04_P2.54mm_Vertical" (at 35.56 60.96 0) (hide yes) (show_name no) (do_not_autoplace no) (effects (font (size 1.27 1.27))))
  (property "Datasheet" "" (at 35.56 60.96 0) (hide yes) (show_name no) (do_not_autoplace no) (effects (font (size 1.27 1.27))))
  (property "Description" "" (at 35.56 60.96 0) (show_name no) (do_not_autoplace no) (effects (font (size 1.27 1.27))))
  (pin "1")
  (pin "2")
  (pin "3")
  (pin "4"))
 (symbol
  (lib_id "74xx:74LS245")
  (at 121.92 81.28 0)
  (unit 1)
  (body_style 1)
  (exclude_from_sim no)
  (in_bom yes)
  (on_board yes)
  (in_pos_files yes)
  (dnp no)
  (property "Reference" "U1" (at 121.92 55.88 0) (show_name no) (do_not_autoplace no) (effects (font (size 1.27 1.27))))
  (property "Value" "SN74LVC245AN" (at 121.92 106.68 0) (show_name no) (do_not_autoplace no) (effects (font (size 1.27 1.27))))
  (property "Footprint" "Package_DIP:DIP-20_W7.62mm" (at 121.92 81.28 0) (hide yes) (show_name no) (do_not_autoplace no) (effects (font (size 1.27 1.27))))
  (property "Datasheet" "" (at 121.92 81.28 0) (hide yes) (show_name no) (do_not_autoplace no) (effects (font (size 1.27 1.27))))
  (property "Description" "" (at 121.92 81.28 0) (show_name no) (do_not_autoplace no) (effects (font (size 1.27 1.27))))
  (pin "1")
  (pin "2")
  (pin "3")
  (pin "4")
  (pin "5")
  (pin "6")
  (pin "7")
  (pin "8")
  (pin "9")
  (pin "10")
  (pin "11")
  (pin "12")
  (pin "13")
  (pin "14")
  (pin "15")
  (pin "16")
  (pin "17")
  (pin "18")
  (pin "19")
  (pin "20")))
